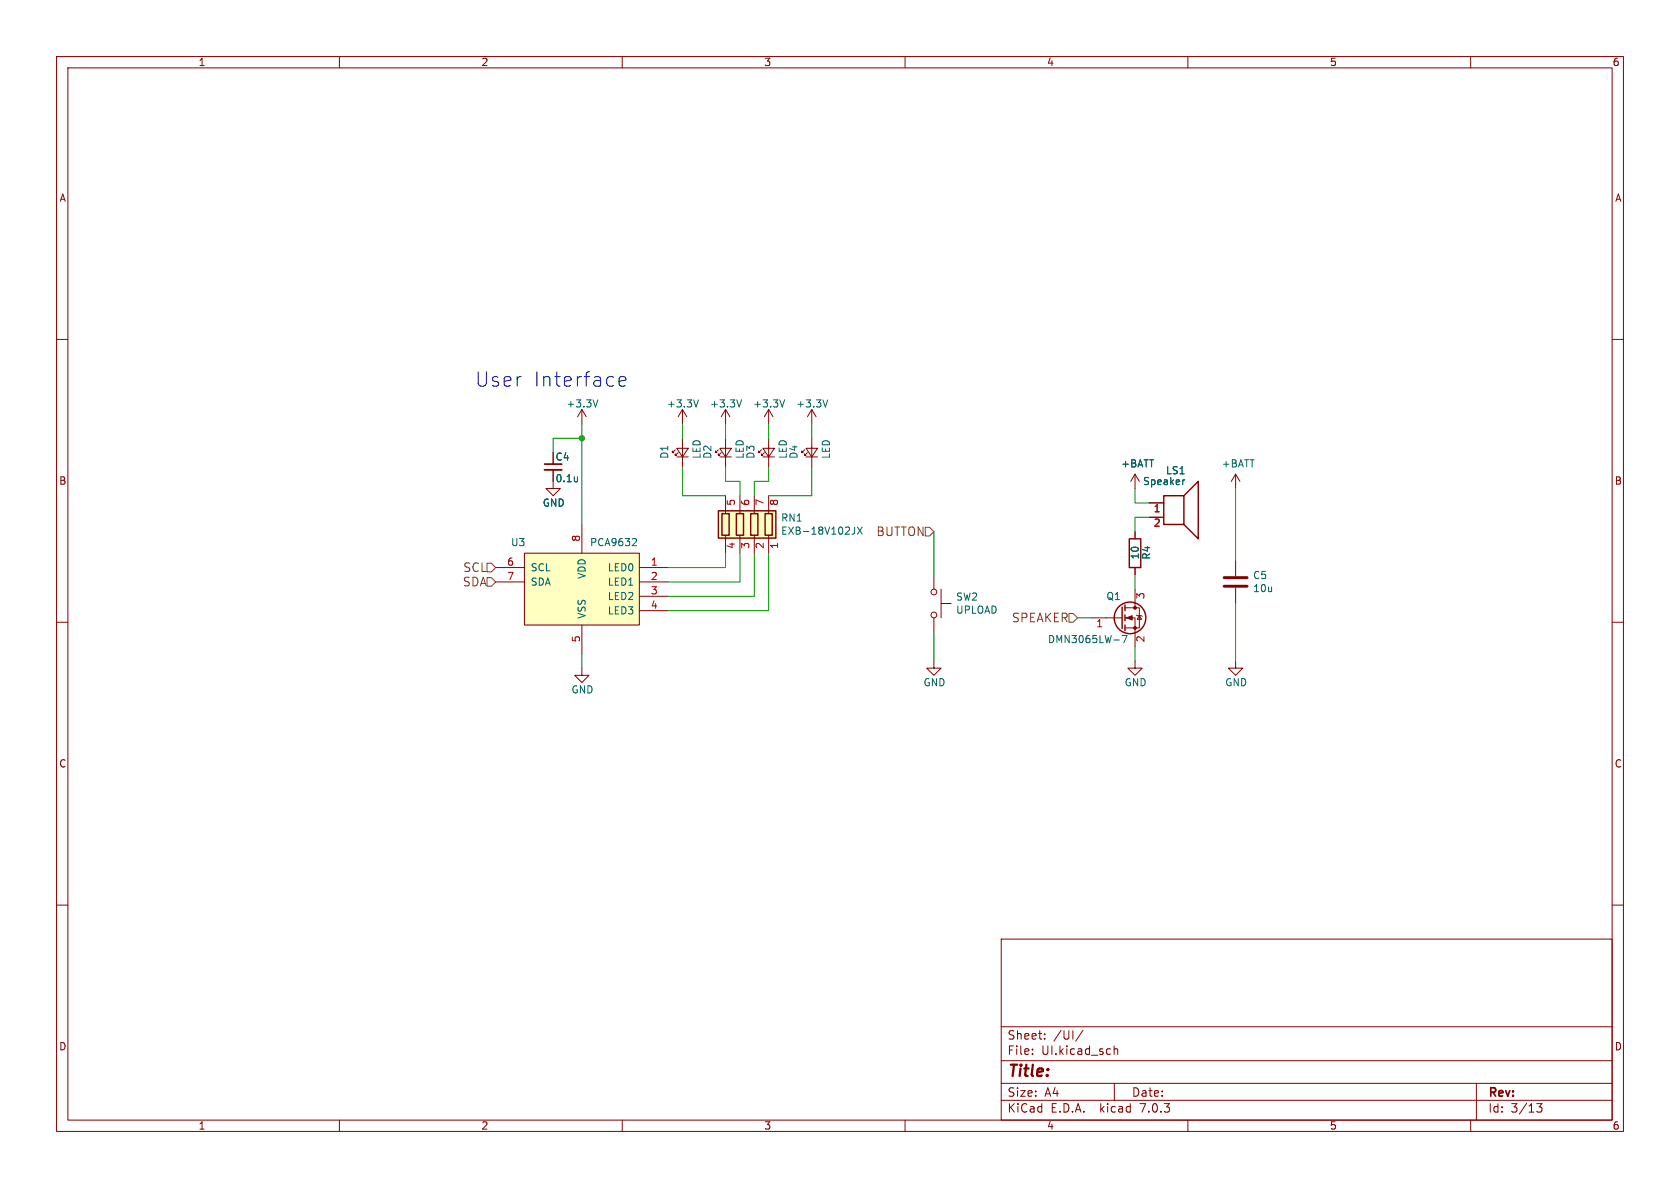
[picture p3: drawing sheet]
<svg xmlns="http://www.w3.org/2000/svg" width="297mm" height="210mm" viewBox="0 0 297 210" stroke-linecap="round" stroke-linejoin="round" font-family="sans-serif">
<g fill="none" stroke="#840000" stroke-width=".18">
<path d="M10 10h277v190h-277zM12 12h273v186h-273zM60 10v2M110 10v2M160 10v2M210 10v2M260 10v2M10 60h2M285 60h2M102.9 72.4v2.5M102.9 72.4l-.8 1.3M102.9 72.4l.7 1.3"/>
<path d="M119.4 79.5l-.5 .5v-.2v.2h.2M119.6 79.2h2.1l-1.1 1.6zM120.6 72.4v2.5M120.6 77.5v5.1M120.6 72.4l-.7 1.3M120.6 72.4l.8 1.3M127 79.5l-.5 .5v-.2v.2h.2M127.3 79.2h2l-1 1.6zM128.3 72.4l-.8 1.3M128.3 72.4v2.5M128.3 77.5v5.1M128.3 72.4l.7 1.3"/>
<path d="M134.6 79.5l-.5 .5v-.2v.2h.3M134.9 79.2h2l-1 1.6zM135.9 72.4v2.5M135.9 77.5v5.1M135.9 72.4l-.8 1.3M135.9 72.4l.8 1.3M142.2 79.5l-.5 .5v-.2v.2h.3M142.5 79.2h2l-1 1.6zM143.5 72.4l-.8 1.3M143.5 72.4v2.5M143.5 77.5v5.1M143.5 72.4l.8 1.3"/>
<path d="M92.7 97.8h20.3v12.7h-20.3zM97.8 83.1v3.3h1.3l-1.3 1.2-1.3-1.2h1.3M102.9 92.7v5.1M119.6 80.8h2.1M119.9 80l-.5 .5v-.2v.2h.2M127.3 80.8h2M127.5 80l-.5 .5v-.2v.2h.3M128.3 87.6v3.2M128.3 94.6v3.2M130.8 87.6v3.2M130.8 94.6v3.2M133.3 87.6v3.2"/>
<path d="M133.3 94.6v3.2M134.9 80.8h2M135.1 80l-.5 .5v-.2v.2h.3M135.9 87.6v3.2M135.9 94.6v3.2M142.5 80.8h2M142.7 80l-.5 .5v-.2v.2h.3M200.7 83.8v2.6M200.7 94v1.3M200.7 83.8l-.8 1.3M200.7 83.8l.7 1.3M203.2 88.9h2.5"/>
<path d="M203.2 91.4h2.5M218.4 83.8l-.7 1.3M218.4 83.8v2.6M218.4 99.1v2.8M218.4 83.8l.8 1.3M10 110h2M87.6 100.3h5.1M87.6 102.9h5.1M102.9 118.1v1.3h1.2l-1.2 1.3-1.3-1.3h1.3M102.9 110.5v5.1M113 100.3h5.1M113 102.9h5.1"/>
<path d="M113 105.4h5.1M113 108h5.1M165.1 116.8v1.3h1.3l-1.3 1.3-1.3-1.3h1.3M165.1 101.6v2.5M165.1 109.2v2.6M166.4 106.7h1.7M166.4 104.1v5.1M193 109.2h5.4M198.9 109.2h1.8v5.1M198.9 107.4h2.5v3.6h-2.5M200.7 116.8v1.3h1.2l-1.2 1.3-1.3-1.3h1.3M200.7 100.3v1.3"/>
<path d="M200.7 104.1v3.3M200.9 108.7l.1 .1h.8l.1 .2M201.4 108.8l.4 .7h-.8zM218.4 116.8v1.3h1.3l-1.3 1.3-1.2-1.3h1.2M218.4 103.9v2.8M285 110h2M10 160h2M285 160h2M177 166h108v32h-108zM60 198v2M110 198v2M160 198v2"/>
<path d="M177 194.5h108M177 191.5h108M177 187.5h108M177 181.5h108M182.5 186.3v.1M182.5 185.5v.1M184.7 183.6v.1M184.7 182.8v.1M191.5 182.1l-1.3 2M197 184.9v1.5M197 185.5l.2-.1 .3 .1 .1 .9M197 191.5v3"/>
<path d="M210 198v2M260 198v2M261 191.5v6.5M271.7 195.1h.9l-.5 .6 .4 .1v.7l-.2 .1h-.4l-.2-.1"/>
<circle cx="165.1" cy="104.6" r=".51"/>
<circle cx="165.1" cy="108.7" r=".51"/>
</g>
<g fill="none" stroke="#840000" stroke-width=".25">
<path d="M127 90.3h10.2v4.8h-10.2zM127.6 90.8h1.3v3.8h-1.3zM130.2 90.8h1.2v3.8h-1.2zM132.7 90.8h1.3v3.8h-1.3zM135.3 90.8h1.2v3.8h-1.2zM199.6 95.3h2.1v5h-2.1zM205.7 87.6h3.6v5.1h-3.6zM209.3 87.6l2.5-2.5v10.2l-2.5-2.6M198.4 107.3v3.8M198.9 106.9v1.1M198.9 108.7v1M198.9 110.5v1"/>
<circle cx="199.8" cy="109.2" r="2.79"/>
</g>
<g fill="none" stroke="#006464" stroke-width=".18">
<path d="M104.8 70.7l.5 1.3 .4-1.3M122.6 70.7l.4 1.3 .5-1.3M130.2 70.7l.5 1.3 .4-1.3M137.9 70.7l.4 1.3 .4-1.3M145.5 70.7l.4 1.3 .4-1.3M102.1 84.3v.9M102.1 85l-.2 .2M112 95.2l.4 .1 .1 .3-.7 .9h.7M151.1 93.2v.9l-.4 .3M151.6 93.2l.8 1.2M152.4 93.2l-.8 1.2M209.5 84.8l-.4 .3"/>
<path d="M196.9 113.1h1M198.4 112.3h.8l-.5 1.3"/>
</g>
<g fill="#840000" stroke="#840000" stroke-width=".18">
<path d="M199.1 109.2l1.1-.4v.8z"/>
<circle cx="200.7" cy="111" r=".25"/>
<circle cx="200.7" cy="107.4" r=".25"/>
</g>
<path d="M96.3 83.1h3" fill="none" stroke="#840000" stroke-width=".33"/>
<path d="M96.3 82h3" fill="none" stroke="#840000" stroke-width=".3"/>
<g fill="#ffffc2" stroke="#ffffc2" stroke-width=".18">
<path d="M92.7 97.8h20.3v12.7h-20.3z"/>
<path d="M127 90.3h10.2v4.8h-10.2z"/>
</g>
<path d="M216.4 103.6h4.1M216.4 102.1h4.1" fill="none" stroke="#840000" stroke-width=".51"/>
<path d="M86.1 99.6h.8l.7 .7-.7 .8h-.8zM163.6 93.2h.7l.8 .8-.8 .7h-.7zM86.1 102.1h.8l.7 .8-.7 .7h-.8zM189 108.5h.7l.8 .7-.8 .8h-.7z" fill="none" stroke="#725600" stroke-width=".18"/>
<path d="M109.4 67.4l1.3-.2-.2-.5-.7-.1-.4 .3v1l.2 .2 .2 .2 .7-.2" fill="none" stroke="#0000c2" stroke-width=".18"/>
<g fill="none" stroke="#009600" stroke-width=".18">
<path d="M102.9 74.9v17.8M102.9 77.5h-5.1v2.5M120.6 74.9v2.6M128.3 74.9v2.6M135.9 74.9v2.6M143.5 74.9v2.6M120.6 82.6v5h7.7M128.3 82.6v2.5h2.5v2.5M128.3 97.8v2.5h-10.2M130.8 97.8v5.1h-12.7M133.3 97.8v7.6h-15.2M135.9 82.6v2.5h-2.6v2.5"/>
<path d="M135.9 97.8v10.2h-17.8M143.5 82.6v5h-7.6M165.1 94v7.6M200.7 86.4v2.5h2.5M203.2 91.4h-2.5v2.6M218.4 86.4v12.7M102.9 115.6v2.5M165.1 111.8v5M190.5 109.2h2.5M200.7 101.6v2.5M200.7 114.3v2.5M218.4 106.7v10.1"/>
</g>
<circle cx="102.9" cy="77.5" r=".46" fill="#009600" stroke="#009600" stroke-width=".18"/>
<g font-size="3.5" fill="#0000c2">
<text x="83.8" y="68.6">User</text>
<text x="94.1" y="68.6">Interface</text>
</g>
<text font-size="2.8" fill="#840000" x="178" y="190.8">Title:</text>
<g font-size="2.1" fill="#725600">
<text x="154.7" y="94.9">BUTTON</text>
<text x="81.7" y="101.3">SCL</text>
<text x="81.6" y="103.8">SDA</text>
<text x="178.7" y="110.2">SPEAKER</text>
</g>
<g font-size="2.1" fill="#840000">
<text x="178" y="183.9">Sheet:</text>
<text x="186.2" y="183.9">/UI/</text>
<text x="178" y="186.6">File:</text>
<text x="184" y="186.6">UI.kicad_sch</text>
<text x="178" y="196.8">KiCad</text>
<text x="178" y="194">Size:</text>
<text x="184.6" y="194">A4</text>
<text x="185.7" y="196.8">E.D.A.</text>
<text x="194.4" y="196.8">kicad</text>
<text x="200" y="194">Date:</text>
<text x="201.5" y="196.8">7.0.3</text>
<text x="263" y="194.2">Rev:</text>
<text x="263" y="196.8">Id:</text>
<text x="267" y="196.8">3/13</text>
</g>
<g font-size="1.8" fill="#840000">
<text x="35" y="11.8">1</text>
<text x="85" y="11.8">2</text>
<text x="135" y="11.8">3</text>
<text x="185" y="11.8">4</text>
<text x="235" y="11.8">5</text>
<text x="285" y="11.8">6</text>
<text x="10.4" y="35.8">A</text>
<text x="285.4" y="35.8">A</text>
<text x="98.1" y="81.6">C4</text>
<text x="10.3" y="85.8">B</text>
<text x="285.3" y="85.8">B</text>
<text x="10.3" y="135.8">C</text>
<text x="285.3" y="135.8">C</text>
<text x="10.3" y="185.8">D</text>
<text x="285.3" y="185.8">D</text>
<text x="35" y="199.8">1</text>
<text x="85" y="199.8">2</text>
<text x="135" y="199.8">3</text>
<text x="185" y="199.8">4</text>
<text x="235" y="199.8">5</text>
<text x="285" y="199.8">6</text>
</g>
<g font-size="1.8" fill="#006464">
<text x="100" y="72.2">+3.3V</text>
<text x="117.7" y="72.2">+3.3V</text>
<text x="125.4" y="72.2">+3.3V</text>
<text x="133" y="72.2">+3.3V</text>
<text x="140.6" y="72.2">+3.3V</text>
<text x="118.3" y="81.3" transform="rotate(-90 118.3 81.3)">D1</text>
<text x="124" y="81.3" transform="rotate(-90 124 81.3)">LED</text>
<text x="125.9" y="81.3" transform="rotate(-90 125.9 81.3)">D2</text>
<text x="131.6" y="81.3" transform="rotate(-90 131.6 81.3)">LED</text>
<text x="133.5" y="81.3" transform="rotate(-90 133.5 81.3)">D3</text>
<text x="139.3" y="81.3" transform="rotate(-90 139.3 81.3)">LED</text>
<text x="141.2" y="81.3" transform="rotate(-90 141.2 81.3)">D4</text>
<text x="146.9" y="81.3" transform="rotate(-90 146.9 81.3)">LED</text>
<text x="198" y="82.8">+BATT</text>
<text x="215.8" y="82.8">+BATT</text>
<text x="95.8" y="89.7">GND</text>
<text x="98.1" y="85.4">0.1u</text>
<text x="201.9" y="85.9">Speaker</text>
<text x="206" y="84">LS1</text>
<text x="137.9" y="92.4">RN1</text>
<text x="137.9" y="94.7">EXB-18V102JX</text>
<text x="90.2" y="96.7">U3</text>
<text x="93.7" y="101.2">SCL</text>
<text x="104.1" y="96.7">PCA9632</text>
<text x="107.2" y="101.2">LED0</text>
<text x="201.5" y="99.1" transform="rotate(-90 201.5 99.1)">10</text>
<text x="203.5" y="99.1" transform="rotate(-90 203.5 99.1)">R4</text>
<text x="93.7" y="103.7">SDA</text>
<text x="103.7" y="102.6" transform="rotate(-90 103.7 102.6)">VDD</text>
<text x="107.2" y="103.7">LED1</text>
<text x="107.2" y="106.2">LED2</text>
<text x="168.9" y="106.3">SW2</text>
<text x="195.4" y="106.2">Q1</text>
<text x="221.4" y="102.5">C5</text>
<text x="221.4" y="104.8">10u</text>
<text x="103.7" y="109.5" transform="rotate(-90 103.7 109.5)">VSS</text>
<text x="107.2" y="108.8">LED3</text>
<text x="168.9" y="108.6">UPLOAD</text>
<text x="185.1" y="113.9">DMN3065LW-7</text>
<text x="100.9" y="122.7">GND</text>
<text x="163.1" y="121.5">GND</text>
<text x="198.7" y="121.5">GND</text>
<text x="216.4" y="121.5">GND</text>
</g>
<g font-size="1.8" fill="#a90000">
<text x="130.2" y="89.6" transform="rotate(-90 130.2 89.6)">5</text>
<text x="132.7" y="89.6" transform="rotate(-90 132.7 89.6)">6</text>
<text x="135.3" y="89.6" transform="rotate(-90 135.3 89.6)">7</text>
<text x="137.8" y="89.6" transform="rotate(-90 137.8 89.6)">8</text>
<text x="102.6" y="95.9" transform="rotate(-90 102.6 95.9)">8</text>
<text x="203.8" y="90.8">1</text>
<text x="203.8" y="93.3">2</text>
<text x="89.5" y="100.1">6</text>
<text x="114.9" y="100.1">1</text>
<text x="130.2" y="97.2" transform="rotate(-90 130.2 97.2)">4</text>
<text x="132.7" y="97.2" transform="rotate(-90 132.7 97.2)">3</text>
<text x="135.3" y="97.2" transform="rotate(-90 135.3 97.2)">2</text>
<text x="137.8" y="97.2" transform="rotate(-90 137.8 97.2)">1</text>
<text x="89.5" y="102.6">7</text>
<text x="114.9" y="102.6">2</text>
<text x="114.9" y="105.2">3</text>
<text x="114.9" y="107.7">4</text>
<text x="202.6" y="106.1" transform="rotate(-90 202.6 106.1)">3</text>
<text x="102.6" y="113.7" transform="rotate(-90 102.6 113.7)">5</text>
<text x="193.6" y="111.1">1</text>
<text x="202.6" y="113.7" transform="rotate(-90 202.6 113.7)">2</text>
</g>
</svg>
